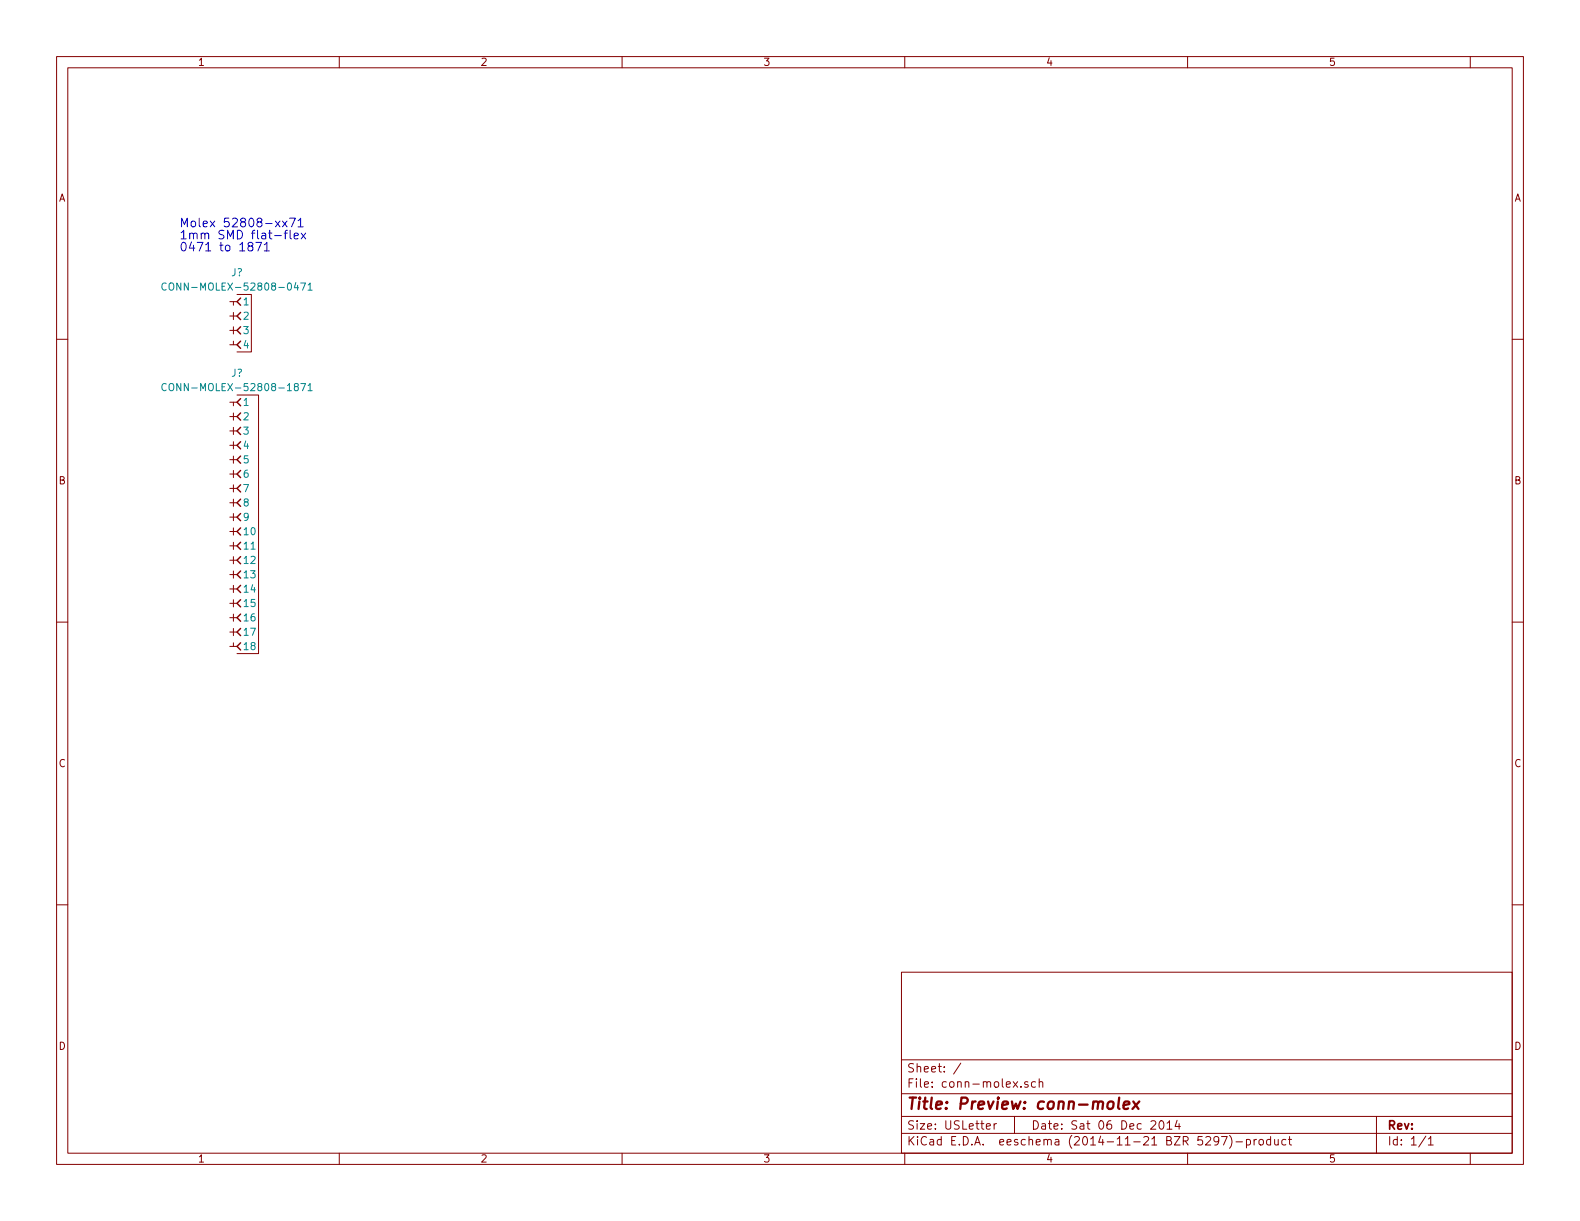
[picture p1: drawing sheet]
<svg xmlns="http://www.w3.org/2000/svg" width="279mm" height="216mm" viewBox="0 0 279 216" stroke-linecap="round" stroke-linejoin="round" font-family="sans-serif">
<g fill="none" stroke="#840000" stroke-width=".18">
<path d="M10 10h259.4v195.9h-259.4zM12 12h255.4v191.9h-255.4zM60 10v2M110 10v2M160 10v2M210 10v2M260 10v2M10 60h2M40.6 53.3h1.3M40.6 55.9h1.3M40.6 58.4h1.3M41.3 53.3v.7"/>
<path d="M41.3 55.2v1.3M41.3 57.8v1.3M41.9 52.1h2.5v10.1h-2.5M267.4 60h2M40.6 61h1.3M40.6 71.1h1.3M40.6 73.7h1.3M40.6 76.2h1.3M40.6 78.7h1.3M41.3 60.3v.7M41.3 71.1v.7M41.3 73v1.3"/>
<path d="M41.3 75.6v1.2M41.3 78.1v1.3M41.9 69.9h3.8v45.7h-3.8M40.6 81.3h1.3M40.6 83.8h1.3M40.6 86.4h1.3M40.6 88.9h1.3M40.6 91.4h1.3M40.6 94h1.3M40.6 96.5h1.3M40.6 99.1h1.3M41.3 80.6v1.3"/>
<path d="M41.3 83.2v1.3M41.3 85.7v1.3M41.3 88.3v1.2M41.3 90.8v1.3M41.3 93.3v1.3M41.3 95.9v1.3M41.3 98.4v1.3M10 110h2M40.6 101.6h1.3M40.6 104.1h1.3M40.6 106.7h1.3M40.6 109.2h1.3"/>
<path d="M40.6 111.8h1.3M40.6 114.3h1.3M41.3 101v1.2M41.3 103.5v1.3M41.3 106v1.3M41.3 108.6v1.3M41.3 111.1v1.3M41.3 113.7v.6M267.4 110h2M10 160h2M267.4 160h2M159.4 171.9h108v32h-108z"/>
<path d="M159.4 197.4h108M159.4 193.4h108M159.4 187.4h108M169.9 188l-1.3 1.9M174.4 199.2l.7-.2v-.2l-.4-.1-.3 .2 .1 .7h.6M175.8 198.7v1M176.2 198.7l-.4 .3M179.4 197.4v3M180.5 192.1v.2M181.8 191.3a.37 .37 0 0 0-.6 .2l.1 .2 .5 .1v.2l-.2 .3-.4-.1M183.1 191.3h-.4l-.3 .2 .1 .6 .2 .2 .4-.1M183.8 191.4l.2-.1h.4v1"/>
<path d="M183.8 190.8v1.5M203.5 198.3l.3-.1h.3l.3 .4-.9 1.1h.9M205.2 198.2h.1a.81 .81 0 0 1 .6 .6 .81 .81 0 0 1-.3 .8l-.1 .1a.8 .8 0 0 1-.6-.7 .8 .8 0 0 1 .3-.8zM206.4 198.6l.4-.4v1.5M206.4 199.7h.8M208.2 198.1l-.4 1.1h.9M208.5 198.7v1M243.4 197.4v6.5M60 203.9v2M110 203.9v2M159.4 200.4h108M160 203.9v2"/>
<path d="M210 203.9v2M215.5 201.6l-.3 .3h-.3l-.2-.3v-.4l.1-.2h.4l.2 .1a1.19 1.19 0 0 1-.2 1.3l-.4 .1M216 201h1l-.6 1.5M217.4 200.8a1.71 1.71 0 0 1 0 2.2M218.6 201.9h1.1M220.4 201.5h.5l.2 .3-.1 .6h-.6M220.4 201.5v1.5M221.8 201.5v1M222.2 201.5l-.4 .3M222.7 201.6l.2-.1 .4 .1 .1 .6-.1 .2-.4 .1-.2-.2zM224.7 201.5h-.4l-.3 .3 .1 .5 .2 .2 .4-.1M224.7 201v1.5"/>
<path d="M225.4 201.5l.1 .9 .3 .1 .2-.2M226 201.5v1M227.4 201.5h-.5l-.2 .3v.5l.2 .2 .5-.1M227.8 201.5h.6M228 201v1.3l.4 .2M252.1 200.9l-1.2 1.9M252.6 201.4l.4-.4v1.5M252.6 202.5h.8M260 203.9v2"/>
</g>
<path d="M197.9 194.1l-.2 1.7 .3 .3M198.7 195.4l1-.2-.1-.4h-.5l-.3 .2-.1 1 .2 .1 .6-.1M200.4 194.8l.9 1.3M201.5 194.8l-1.2 1.3" fill="none" stroke="#840000" stroke-width=".41"/>
<g fill="none" stroke="#840000" stroke-width=".25">
<path d="M42.5 57.8l-.6 .6 .6 .7M42.5 55.2l-.6 .7 .6 .6M42.5 52.7l-.6 .6 .6 .7M42.5 60.3l-.6 .7 .6 .6M42.5 78.1l-.6 .6 .6 .7M42.5 75.6l-.6 .6 .6 .6M42.5 73l-.6 .7 .6 .6M42.5 70.5l-.6 .6 .6 .7M42.5 98.4l-.6 .7 .6 .6M42.5 95.9l-.6 .6 .6 .7M42.5 93.3l-.6 .7 .6 .6M42.5 90.8l-.6 .6 .6 .7"/>
<path d="M42.5 88.3l-.6 .6 .6 .6M42.5 85.7l-.6 .7 .6 .6M42.5 83.2l-.6 .6 .6 .7M42.5 80.6l-.6 .7 .6 .6M42.5 113.7l-.6 .6 .6 .6M42.5 111.1l-.6 .7 .6 .6M42.5 108.6l-.6 .6 .6 .7M42.5 106l-.6 .7 .6 .6M42.5 103.5l-.6 .6 .6 .7M42.5 101l-.6 .6 .6 .6"/>
</g>
<path d="M29.4 50.1a.5 .5 0 0 0-.6 0 .5 .5 0 0 0-.2 .6l.1 .4a.41 .41 0 0 0 .7 .1M30.1 50.1h.5a.83 .83 0 0 1-.2 1.2 .44 .44 0 0 1-.5-.4v-.7zM53.2 50h.8l-.5 1.3M54.5 50.4l.3-.4v1.3M54.5 51.3h.7M29.4 67.9a.5 .5 0 0 0-.6 0 .5 .5 0 0 0-.2 .6l.1 .4a.41 .41 0 0 0 .7 .1M30.1 67.9h.5a.83 .83 0 0 1-.2 1.2 .44 .44 0 0 1-.5-.4v-.7zM53.2 67.8h.8l-.5 1.3M54.5 68.2l.3-.4v1.3M54.5 69.1h.7" fill="none" stroke="#008484" stroke-width=".18"/>
<g fill="none" stroke="#0000c2" stroke-width=".18">
<path d="M48.7 39.1l.8 1M49.5 39.1l-.8 1M50 39.1l.7 1M50.7 39.1l-.7 1M51.2 38.6h1l-.6 1.5M52.7 39l.5-.4v1.5M44.1 43.5l-.3-.3 .1-.2a.48 .48 0 0 1 .8 0v.2l-.1 .2-.7 .3v.5a.48 .48 0 0 0 .8-.1v-.3l-.3-.3M45.2 42.8h1.1l-.7 1.6M46.7 43.3l.5-.5v1.6M46.7 44.4h.9M50.2 41.2h.6M50.8 40.7l-.3 .1-.1 .1v1.3"/>
<path d="M51.3 40.7v1.3l.2 .2M52 41.7l.8-.1-.1-.3-.5-.1-.2 .3 .1 .7h.6M52.7 40.1h.9M53.3 41.2l.8 1M54.1 41.2l-.8 1"/>
</g>
<text font-size="2.8" fill="#840000" x="160.4" y="196.2">Title: Preview: conn-molex</text>
<g font-size="2.1" fill="#0000c2">
<text x="31.7" y="40.2">Molex 52808-xx71</text>
<text x="31.7" y="42.3">1mm SMD flat-flex</text>
<text x="31.7" y="44.4">0471 to 1871</text>
</g>
<g font-size="2.1" fill="#840000">
<text x="160.4" y="189.6">Sheet: /</text>
<text x="160.4" y="192.3">File: conn-molex.sch</text>
<text x="160.4" y="202.5">KiCad E.D.A. eeschema (2014-11-21 BZR 5297)-product</text>
<text x="160.4" y="199.7">Size: USLetter</text>
<text x="182.4" y="199.7">Date: Sat 06 Dec 2014</text>
<text x="245.4" y="199.7">Rev:</text>
<text x="245.4" y="202.5">Id: 1/1</text>
</g>
<g font-size="1.8" fill="#840000">
<text x="35" y="11.6">1</text>
<text x="85" y="11.6">2</text>
<text x="135" y="11.6">3</text>
<text x="185" y="11.6">4</text>
<text x="235" y="11.6">5</text>
<text x="10.4" y="35.6">A</text>
<text x="267.8" y="35.6">A</text>
<text x="10.4" y="85.6">B</text>
<text x="267.8" y="85.6">B</text>
<text x="10.4" y="135.6">C</text>
<text x="267.8" y="135.6">C</text>
<text x="10.4" y="185.6">D</text>
<text x="267.8" y="185.6">D</text>
<text x="35" y="205.5">1</text>
<text x="85" y="205.5">2</text>
<text x="135" y="205.5">3</text>
<text x="185" y="205.5">4</text>
<text x="235" y="205.5">5</text>
</g>
<g font-size="1.8" fill="#008484">
<text x="30.9" y="51.4">CONN-MOLEX-52808-0471</text>
<text x="40.9" y="48.8">J?</text>
<text x="42.9" y="54">1</text>
<text x="42.9" y="56.5">2</text>
<text x="42.9" y="59.1">3</text>
<text x="42.9" y="61.6">4</text>
<text x="30.9" y="69.1">CONN-MOLEX-52808-1871</text>
<text x="40.9" y="66.6">J?</text>
<text x="42.9" y="71.8">1</text>
<text x="42.9" y="74.3">2</text>
<text x="42.9" y="76.8">3</text>
<text x="42.9" y="79.4">4</text>
<text x="42.9" y="81.9">5</text>
<text x="42.9" y="84.5">6</text>
<text x="42.9" y="87">7</text>
<text x="42.9" y="89.5">8</text>
<text x="42.9" y="92.1">9</text>
<text x="42.9" y="94.6">10</text>
<text x="42.9" y="97.2">11</text>
<text x="42.9" y="99.7">12</text>
<text x="42.9" y="102.2">13</text>
<text x="42.9" y="104.8">14</text>
<text x="42.9" y="107.3">15</text>
<text x="42.9" y="109.9">16</text>
<text x="42.9" y="112.4">17</text>
<text x="42.9" y="114.9">18</text>
</g>
</svg>
